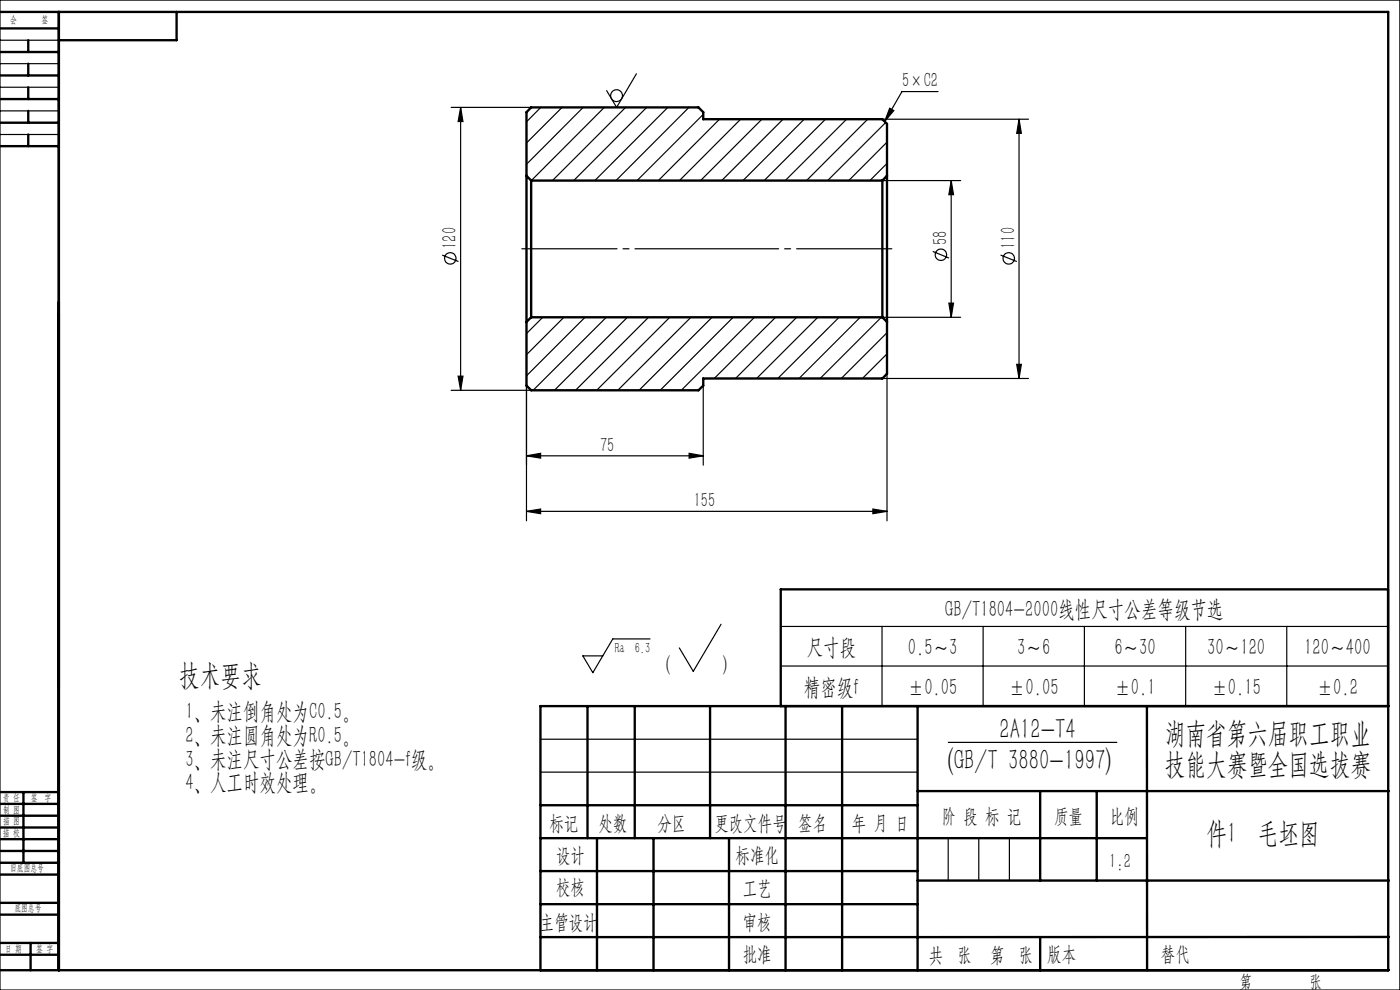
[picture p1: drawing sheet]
<svg xmlns="http://www.w3.org/2000/svg" width="297mm" height="210mm" viewBox="0 0 297 210" stroke-linecap="round" stroke-linejoin="round" font-family="sans-serif">
<g fill="none" stroke="#000" stroke-width=".25">
<path d="M0 0h297v210h-297zM0 8.5h12.5M0 13.5h12.5M0 18.5h12.5M135 15.7l-4.2 7.1-2.1-3.6M199 19.4h-7.7l-3.6 6.4M0 23.5h12.5M0 28.5h12.5M95.7 22.8h17M97.7 22.8v60M97.7 22.8l.5 3h-1zM114.7 22.8l-3 3.1"/>
<path d="M119.2 22.8l-7.5 7.5M123.7 22.8l-12 12M128.2 22.8l-15.5 15.5M132.7 22.8l-15.5 15.5M137.2 22.8l-15.5 15.5M141.7 22.8l-15.5 15.5M146.2 22.8l-15.5 15.5M149.2 24.3l-14.1 14M152.6 25.3l-12.9 13M157.1 25.3l-13 13M161.6 25.3l-13 13M166.1 25.3l-13 13"/>
<path d="M170.6 25.3l-13 13M175.1 25.3l-13 13M179.6 25.3l-13 13M184.1 25.3l-13 13M187.2 25.3h31M187.2 38.3h16.6M187.9 26l-12.3 12.3M188.2 30.2l-8.1 8.1M188.2 34.7l-3.7 3.6M188.7 23l.9 .5-1.9 2.3zM201.8 38.3v29M201.8 38.3l.5 3h-1z"/>
<path d="M216.2 25.3v55M216.2 25.3l.5 3h-1zM93.8 54.1l3.5 1.4M197.9 53.3l3.4 1.4M212.3 54.1l3.4 1.4M97.2 79.8h1l-.5 3zM115.1 67.3l-3.4 3.5M119.6 67.3l-7.9 7.9M124.1 67.3l-12.4 12.4M128.6 67.3l-15.5 15.5M133.1 67.3l-15.5 15.5M137.6 67.3l-15.5 15.5"/>
<path d="M142.1 67.3l-15.5 15.5M146.6 67.3l-15.5 15.5M151.1 67.3l-15.5 15.5M155.5 67.3l-15.4 15.5M160.1 67.3l-15.6 15.5M164.5 67.3l-13 13M169 67.3l-13 13M173.5 67.3l-13 13M178 67.3l-13 13M182.5 67.3l-13 13M187 67.3l-13 13M187.2 67.3h16.6"/>
<path d="M188.2 79.3v31.2M188.2 70.6l-9.7 9.7M188.2 75.1l-5.2 5.2M201.3 64.3h1l-.5 3zM215.7 77.3h1l-.5 3zM95.7 82.8h17M111.7 96.7l3-.5v1zM111.7 81.8v28.7M111.7 96.7h37.5M146.2 96.2l3 .5-3 .5zM149.2 81.8v16.9M187.2 80.3h31"/>
<path d="M111.7 108.5l3-.5v1zM111.7 108.5h76.5M185.2 108l3 .5-3 .5zM137.9 135.5h-7.9l-4.2 7.2-2.2-3.6h4.3M153 132.4l-5.9 10-3-5M165.6 132.9h128.9M187.1 132.9v16.9M208.6 132.9v16.9M230 132.9v16.9M251.5 132.9v16.9M273 132.9v16.9M114.7 156.8h80"/>
<path d="M165.6 141.3h128.9M201.1 157.5h35.9M114.7 163.8h80M201.2 177.8v9M207.6 177.8v9M214.1 177.8v9M243.3 205.8h.1"/>
<circle cx="130.8" cy="20.3" r="1.25"/>
<circle cx="95.5" cy="54.8" r="1.21"/>
<circle cx="199.6" cy="54" r="1.21"/>
<circle cx="214" cy="54.8" r="1.22"/>
</g>
<g fill="none" stroke="#000" stroke-width=".5">
<path d="M0 2.5h294.5v203.3M0 6h12.5M0 11h12.5M0 16h12.5M6 8.5v2.5M6 13.5v2.5M6 18.5v2.5M12.5 2.5v203.3M37.5 2.5v6h-25M0 21h12.5M0 26h12.5M0 31h12.5"/>
<path d="M6 23.5v2.5M6 28.5v2.5M111.7 37.3v31M111.7 37.3v-13.5l1-1h35.5l1 1v1.5h38l1 1v11M111.7 37.3l1 1M112.7 38.3v29M112.7 38.3h74.5M187.2 38.3v29M188.2 37.3v31M188.2 37.3l-1 1M111.7 68.3v13.5l1 1h35.5l1-1v-1.5h38l1-1v-11M112.7 67.3h74.5"/>
<path d="M112.7 67.3l-1 1M187.2 67.3l1 1M124.6 149.8v28M134.7 149.8v28M150.6 149.8v28M165.6 149.8v-24.8h128.9v24.8M166.7 149.8v56M178.6 149.8v56M194.7 149.8v56M243.3 149.8v56M294.6 149.8h-179.9v56M0 178h12.5"/>
<path d="M0 175.5h12.5M0 173h12.5M0 170.5h12.5M0 168h12.5M5 168v15M114.7 177.8h128.6M114.7 170.8h80M126.6 177.8v28M138.6 177.8v28M154.7 177.8v28M194.7 167.8h99.9M220.7 167.8v19"/>
<path d="M232.7 167.8v19M0 194h12.5M0 191.5h12.5M0 185.5h12.5M0 183h12.5M0 180.5h12.5M114.7 184.8h80M114.7 191.8h80M194.7 186.8h99.9M220.7 198.8v7M294.6 198.7l-179.9 .1M0 205.8h294.6"/>
<path d="M0 202.5h12.5M0 200h12.5M6.5 200v5.8"/>
</g>
<path d="M189.2 52.8h-78.5" fill="none" stroke="#000" stroke-width=".25" stroke-dasharray="30.5 1.3 1.3 1.3" stroke-dashoffset="10.3"/>
<g fill="#000">
<path d="M188.7 23l.9 .5-1.9 2.3z"/>
<path d="M111.7 96.7l3-.5v1zM146.2 96.2l3 .5-3 .5zM111.7 108.5l3-.5v1zM185.2 108l3 .5-3 .5z"/>
<path d="M215.7 77.3h1l-.5 3zM216.2 25.3l.5 3h-1zM201.3 64.3h1l-.5 3zM201.8 38.3l.5 3h-1zM97.2 79.8h1l-.5 3zM97.7 22.8l.5 3h-1z"/>
</g>
<g font-size="6.3">
<text x="38" y="145.4">技术要求</text>
<text x="212" y="156.9">2A12-T4</text>
<text x="247.1" y="157.7">湖南省第六届职工职业</text>
<text x="201.1" y="163.4">(GB/T 3880-1997)</text>
<text x="247.1" y="164.2">技能大赛暨全国选拔赛</text>
<text x="255.9" y="178.9">件1 毛坯图</text>
</g>
<g font-size="5">
<text x="200.5" y="130.9">GB/T1804-2000线性尺寸公差等级节选</text>
<text x="171.1" y="139">尺寸段</text>
<text x="192.6" y="139">0.5～3</text>
<text x="215.8" y="139">3～6</text>
<text x="236.4" y="139">6～30</text>
<text x="256.1" y="139">30～120</text>
<text x="276.7" y="139">120～400</text>
<text x="170.6" y="147.5">精密级f</text>
<text x="192.6" y="147.5">±0.05</text>
<text x="214.1" y="147.5">±0.05</text>
<text x="236.4" y="147.5">±0.1</text>
<text x="257" y="147.5">±0.15</text>
<text x="279.3" y="147.5">±0.2</text>
<text x="39.3" y="152.6">1、未注倒角处为C0.5。</text>
<text x="39.3" y="157.6">2、未注圆角处为R0.5。</text>
<text x="39.3" y="162.6">3、未注尺寸公差按GB/T1804-f级。</text>
<text x="39.3" y="167.6">4、人工时效处理。</text>
</g>
<g font-size="4.4">
<text x="191.4" y="18.6">5×C2</text>
<text x="96.8" y="52.8" transform="rotate(-90 96.8 52.8)">120</text>
<text x="200.9" y="52" transform="rotate(-90 200.9 52)">58</text>
<text x="215.3" y="52.8" transform="rotate(-90 215.3 52.8)">110</text>
<text x="127.3" y="95.8">75</text>
<text x="147.2" y="107.6">155</text>
<text x="141.3" y="142.4">(</text>
<text x="153.3" y="142.4">)</text>
<text x="116.5" y="176">标记</text>
<text x="126.9" y="176">处数</text>
<text x="139.5" y="176">分区</text>
<text x="151.6" y="176">更改文件号</text>
<text x="169.3" y="176">签名</text>
<text x="180.7" y="176">年 月 日</text>
<text x="199.8" y="174.6">阶 段 标 记</text>
<text x="223.6" y="174.6">质量</text>
<text x="235.5" y="174.6">比例</text>
<text x="118" y="182.8">设计</text>
<text x="156.1" y="182.9">标准化</text>
<text x="235.3" y="184.2">1:2</text>
<text x="118" y="189.7">校核</text>
<text x="157.6" y="189.8">工艺</text>
<text x="114.5" y="197">主管设计</text>
<text x="157.6" y="197">审核</text>
<text x="157.6" y="203.9">批准</text>
<text x="222.2" y="203.9">版本</text>
<text x="246.3" y="203.9">替代</text>
<text x="197" y="204.1">共 张</text>
<text x="210" y="204.1">第 张</text>
</g>
<g font-size="3.9">
<text x="263" y="209.5">第</text>
<text x="277.8" y="209.5">张</text>
</g>
<text font-size="3.1" x="130.5" y="138.5">Ra 6.3</text>
<g font-size="2.1">
<text x="2.2" y="4.9">会</text>
<text x="8.8" y="4.9">签</text>
<text x=".6" y="169.9">责 任</text>
<text x=".7" y="172.4">制 图</text>
<text x="6.5" y="169.9">签 字</text>
<text x=".6" y="177.4">描 校</text>
<text x=".6" y="174.9">描 图</text>
<text x="2.2" y="184.8">旧底图总号</text>
<text x="3" y="193.3">底图总号</text>
<text x="1.1" y="201.9">日 期</text>
<text x="7.7" y="201.9">签 字</text>
</g>
</svg>
